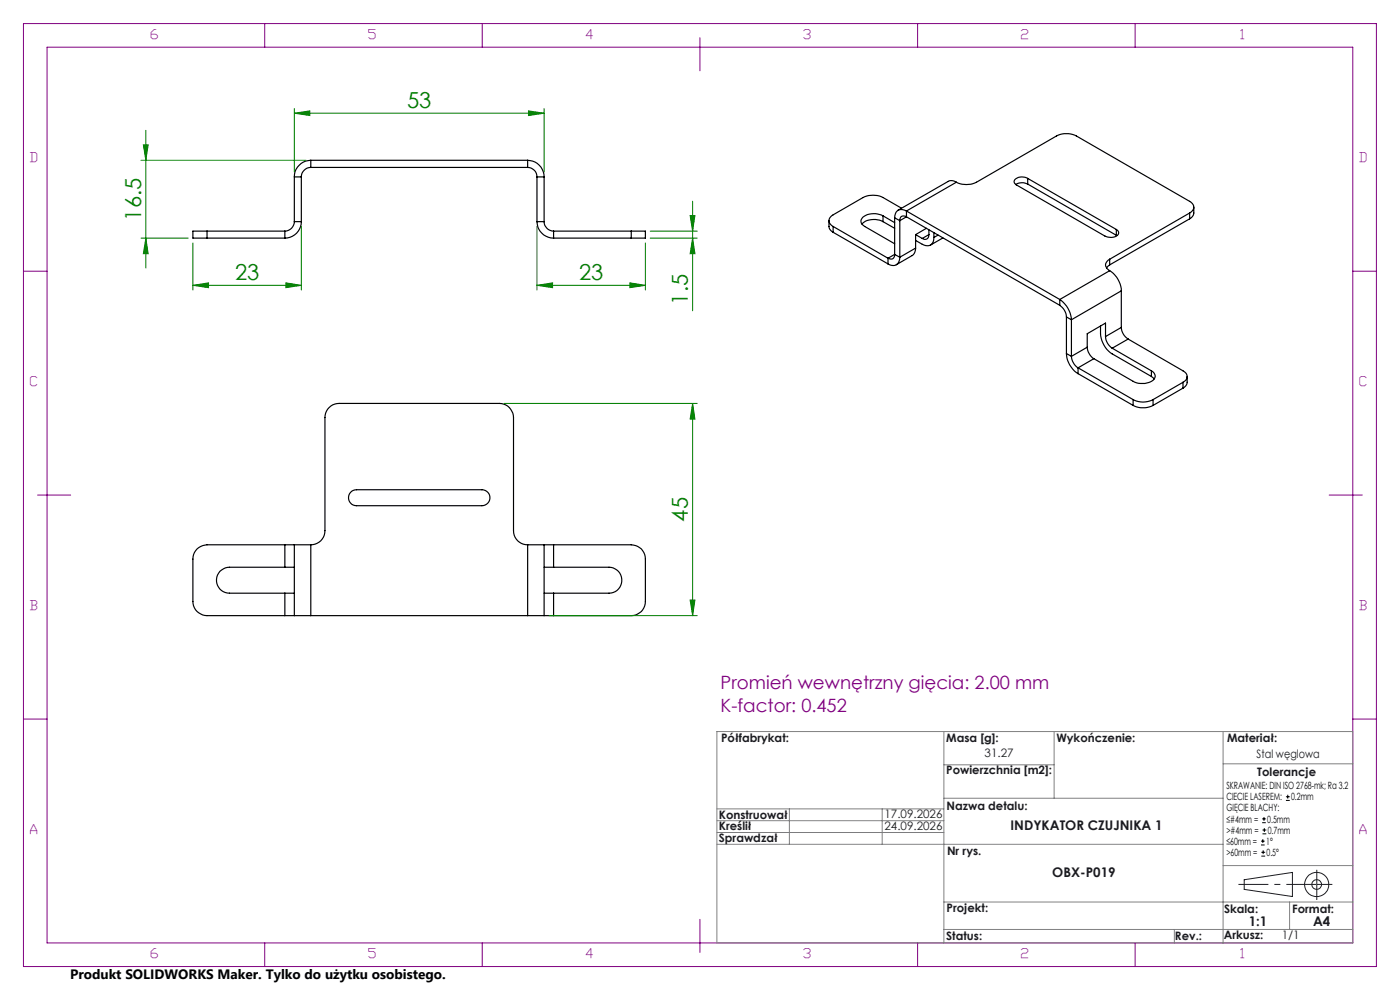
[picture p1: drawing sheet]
<svg xmlns="http://www.w3.org/2000/svg" width="297mm" height="210mm" viewBox="0 0 297 210" stroke-linecap="round" stroke-linejoin="round" font-family="sans-serif">
<g fill="none" stroke="#000" stroke-width=".25">
<path d="M62.4 37.5v9.5M62.4 37.5h1.5M63.9 37.5v9.5M65.9 34a3.6 3.6 0 0 0-3.5 3.5M65.9 35.5a2.05 2.05 0 0 0-2 2M65.9 34v1.5M65.9 34h46M65.9 35.5h46M111.9 35.5a1.99 1.99 0 0 1 2 2M111.9 34a3.6 3.6 0 0 1 3.5 3.5M111.9 34v1.5M113.9 37.5h1.5"/>
<path d="M113.9 37.5v9.5M115.4 37.5v9.5M202.9 38.7a4.9 4.9 0 0 0 4.3 0l16.9-9.9a4.8 4.8 0 0 1 4.3 0l24 13.9a1.31 1.31 0 0 1 .9 1.2 1.31 1.31 0 0 1-.9 1.3M202.9 38.7l-.4-.3a1.47 1.47 0 0 0-1.3 .1l-10.7 6.1M202.9 38.7l-10.6 6.1M218 37.8a2.07 2.07 0 0 0-2.9 .7l.1 .4 .4 .3 18.8 10.9a2.3 2.3 0 0 0 2.9-.5v-.4l-.5-.5M218 39a2.58 2.58 0 0 0-2.5 .1M218 37.8l18.8 10.9M218 37.8v1.2M218 39l18.8 10.9M43.9 49h-3v1.5h3M43.9 49v1.5"/>
<path d="M43.9 49h16.5M43.9 50.5h16.5M60.4 49v1.5M62.4 47a2.05 2.05 0 0 1-2 2M62.4 47h1.5M63.9 47a3.5 3.5 0 0 1-3.5 3.5M113.9 47a3.6 3.6 0 0 0 3.5 3.5M113.9 47h1.5M115.4 47a2.05 2.05 0 0 0 2 2M117.4 49v1.5M117.4 49h16.5M117.4 50.5h16.5"/>
<path d="M133.9 49h3v1.5h-3M133.9 49v1.5M175.9 46.8a2.14 2.14 0 0 0 .3 2l.5 .5M176.7 48l11.7 6.8M176.7 49.3l11.7 6.7M176.7 48v1.3M187.3 45.8a3.8 3.8 0 0 0-4.5 .5 1.12 1.12 0 0 0 .6 1.7l6.4 3.7M187.3 47a4 4 0 0 0-4.5 .5M187.3 45.8l2.5 1.4M187.3 45.8v1.2M187.3 47l2.5 1.4M188.4 54.8v1.2"/>
<path d="M189.8 54a.85 .85 0 0 1-.4 .9 .85 .85 0 0 1-1-.1M189.8 46.2l1.1 .6M189.8 54l1.1 .6M189.8 46.2v7.8M189.8 54l-1.4 .8M190.9 54.6a1.52 1.52 0 0 1-.8 1.6 1.52 1.52 0 0 1-1.7-.2M190.9 46.8v7.8M191.2 44.2l-3.9-2.3a4.8 4.8 0 0 0-4.2 0l-6.4 3.7a1.31 1.31 0 0 0-.8 1.2 1.31 1.31 0 0 0 .8 1.2M192.3 44.8a1.53 1.53 0 0 0-1.8-.2 1.53 1.53 0 0 0-.7 1.6M192.3 46a.85 .85 0 0 0-1-.1 .85 .85 0 0 0-.4 .9M192.3 44.8l32.5 18.7M192.3 44.8v1.2"/>
<path d="M192.3 46l32.5 18.8M192.3 46l-1.4 .8M194.2 52.6l-.1 .8-.4 .6-3.6 2.2M194.2 52.6l-3.3 2M194.2 49.8v2.8M194.2 49.8l1.5 .8M196.5 48.4l-2.3 1.4M197.1 49.8a.86 .86 0 0 1-.5 .9 .86 .86 0 0 1-.9-.1M197.1 49.8l-1.4 .8M197.1 48.7v1.1M198.1 50.4a1.51 1.51 0 0 1-.7 1.6 1.51 1.51 0 0 1-1.7-.2l-1.5-.8M198.1 49.3v1.1"/>
<path d="M199 49.9l-.9 .5M200 50.5l-2.6 1.5M235.4 57.4a5.3 5.3 0 0 1 2.5 4.3M235.4 55a1.28 1.28 0 0 0-.9 1.2 1.28 1.28 0 0 0 .9 1.2M235.4 56.2l-.7 .6M235.4 57.4l-10.6 6.1M235.4 55v1.2M236.8 48.7v1.2M236.8 49.9l.2 .1M252.4 45.2l-17 9.8M252.4 45.2v1.2M252.4 46.4l-17 9.8"/>
<path d="M253.3 43.9a2.26 2.26 0 0 1-.4 2.1l-.5 .4M224.8 63.5a5.7 5.7 0 0 1 2.5 4.3M224.8 64.8a3.2 3.2 0 0 1 1.4 2.4M224.8 63.5v1.3M226.2 75a5.3 5.3 0 0 0 2.5 4.3M226.2 67.2l1.1 .6M226.2 75l1.1 .6M226.2 67.2v7.8M227.3 75.6a3.2 3.2 0 0 0 1.4 2.4M227.3 67.8v7.8M228.7 78l11.7 6.8M228.7 78v1.3"/>
<path d="M228.7 79.3l11.7 6.7M230.6 73.7a3.2 3.2 0 0 0 1.5 2.4M230.6 73.7l-3.3 1.9M232.1 76.1l8.3 4.8a3.8 3.8 0 0 0 4.5-.5 1.12 1.12 0 0 0-.6-1.7M232.1 76.1l-3.4 1.9M233.5 69.2a6.2 6.2 0 0 0 1.3 4.9l1.1 1 8.4 4.8M234.5 71.4a3.2 3.2 0 0 0 1.4 2.5M234.5 71.4v-2.9l-3.9 2.3v2.9M235.9 73.9l8.4 4.8M237.9 69.5a3.1 3.1 0 0 0 1.4 2.4M237.9 61.7l-10.6 6.1M237.9 61.7v7.8"/>
<path d="M237.9 69.5l-3.4 1.9M239.3 71.9l11.7 6.8a1.28 1.28 0 0 1 .8 1.2 1.28 1.28 0 0 1-.8 1.2M239.3 71.9l-3.4 2M244.3 79.9l.6 .5M244.3 78.7v1.2M251.8 79.9a2.14 2.14 0 0 1-.3 2l-.5 .4M240.4 84.8a4.5 4.5 0 0 0 4.2 0M240.4 86a4.8 4.8 0 0 0 4.2 0M240.4 84.8v1.2M244.6 84.8v1.2M251 81.1l-6.4 3.7M251 81.1v1.2"/>
<path d="M251 82.3l-6.4 3.7M60.4 115.6h2M60.4 115.6h-16.5a3 3 0 0 0-3 3v9a3 3 0 0 0 3 3h16.5M60.4 115.6v4.7M62.4 115.6h3.5M62.4 115.6v15M65.9 115.6a2.95 2.95 0 0 0 3-3v-24a3 3 0 0 1 3-3h34a3 3 0 0 1 3 3v24a2.95 2.95 0 0 0 3 3M65.9 115.6v15M74.4 104.4l.5-.4 .7-.1h26.6a1.69 1.69 0 0 1 1.7 1.7 1.69 1.69 0 0 1-1.7 1.7h-26.6a1.69 1.69 0 0 1-1.5-1 1.69 1.69 0 0 1 .3-1.9zM111.9 115.6h3.5M111.9 115.6v15M115.4 115.6h2"/>
<path d="M115.4 115.6v15M117.4 115.6h16.5a2.95 2.95 0 0 1 3 3v9a2.95 2.95 0 0 1-3 3h-16.5M117.4 115.6v4.7M60.4 120.3h2M60.4 130.6h2M60.4 125.8h2M60.4 120.3h-11.7a2.75 2.75 0 0 0-2.8 2.8 2.75 2.75 0 0 0 2.8 2.7h11.7M60.4 125.8v4.8M62.4 130.6h3.5M65.9 130.6h46M111.9 130.6h3.5M115.4 120.3h2"/>
<path d="M115.4 130.6h2M115.4 125.8h2M117.4 120.3h11.8a2.75 2.75 0 0 1 2.7 2.8 2.75 2.75 0 0 1-2.7 2.7h-11.8M117.4 125.8v4.8"/>
</g>
<path d="M106.9 85.6h41M146.9 85.6l.5 3.3h-1zM146.9 85.6v45M116.4 130.6h31.5" fill="none" stroke="#008000" stroke-width=".21"/>
<g fill="none" stroke="#191924" stroke-width=".21">
<path d="M263.9 186.6l10.3-1.5v5.1l-10.3-1.5z"/>
<circle cx="279.3" cy="187.6" r="1.03"/>
<circle cx="279.3" cy="187.6" r="2.57"/>
</g>
<path d="M279.3 187.6h-16.7" fill="none" stroke="#191924" stroke-width=".21" stroke-dasharray="6.3 1.3 1.3 1.3" stroke-dashoffset="-.1" stroke-linecap="butt"/>
<path d="M279.3 187.6h3.3M279.3 187.6v3.3M279.3 187.6v-3.1" fill="none" stroke="#191924" stroke-width=".21" stroke-dasharray="6.3 1.3 1.3 1.3" stroke-linecap="butt"/>
<g fill="none" stroke="#800080" stroke-width=".21">
<path d="M5 5h287v200h-287zM10 10h277v190h-277zM56.2 5v5M102.3 5v5M148.5 8v7M194.7 5v5M240.8 5v5M5 57.5h5M287 57.5h5M8 105h7M282 105h7M5 152.5h5"/>
<path d="M287 152.5h5M148.5 195v7M56.2 200v5M102.3 200v5M194.7 200v5M240.8 200v5"/>
</g>
<g fill="none" stroke="#808080" stroke-width=".21">
<path d="M152.1 155.2h134.9v44.8h-134.9zM200.2 155.2v44.8M223.6 155.2v14.1M259.5 155.2v44.8M152.1 176.6h48.1M152.1 174.1h48.1M152.1 171.6h48.1M152.1 179.1h107.4M167.5 171.6v7.5M187.1 171.6v7.5M200.2 169.3h59.3M200.2 162.2h23.4"/>
<path d="M259.5 162h27.5M200.2 197.2h86.8M200.2 191.3h86.8M249.1 197.2v2.8M259.5 183.6h27.5M273.6 191.3v5.9"/>
</g>
<path d="M146.9 85.6l.5 3.3h-1z" fill="#008000"/>
<path d="M146.4 127.3h1l-.5 3.3z" fill="none" stroke="#008000" stroke-width=".21"/>
<path d="M146.4 127.3h1l-.5 3.3z" fill="#008000"/>
<path d="M40.9 51.5v10M63.9 48v13.5M40.9 60.5l3.3-.5v1zM40.9 60.5h23" fill="none" stroke="#008000" stroke-width=".21"/>
<path d="M40.9 60.5l3.3-.5v1z" fill="#008000"/>
<path d="M60.6 60l3.3 .5-3.3 .5z" fill="none" stroke="#008000" stroke-width=".21"/>
<path d="M60.6 60l3.3 .5-3.3 .5z" fill="#008000"/>
<path d="M113.9 48v13.5M136.9 51.5v10M113.9 60.5l3.3-.5v1zM113.9 60.5h23" fill="none" stroke="#008000" stroke-width=".21"/>
<path d="M113.9 60.5l3.3-.5v1z" fill="#008000"/>
<path d="M133.6 60l3.3 .5-3.3 .5z" fill="none" stroke="#008000" stroke-width=".21"/>
<path d="M133.6 60l3.3 .5-3.3 .5z" fill="#008000"/>
<path d="M29.9 34h35M30.9 27.6v29.3M29.9 50.5h10M30.9 50.5l.5 3.3h-1z" fill="none" stroke="#008000" stroke-width=".21"/>
<path d="M30.9 50.5l.5 3.3h-1z" fill="#008000"/>
<path d="M30.4 30.7h1l-.5 3.3z" fill="none" stroke="#008000" stroke-width=".21"/>
<path d="M30.4 30.7h1l-.5 3.3z" fill="#008000"/>
<path d="M62.4 24l3.3-.5v1zM62.4 23v13.5M62.4 24h53M115.4 23v13.5" fill="none" stroke="#008000" stroke-width=".21"/>
<path d="M62.4 24l3.3-.5v1z" fill="#008000"/>
<path d="M112.1 23.5l3.3 .5-3.3 .5z" fill="none" stroke="#008000" stroke-width=".21"/>
<path d="M112.1 23.5l3.3 .5-3.3 .5z" fill="#008000"/>
<path d="M137.9 49h10M137.9 50.5h10M146.4 45.7h1l-.5 3.3zM146.9 42.7v23.2" fill="none" stroke="#008000" stroke-width=".21"/>
<path d="M146.4 45.7h1l-.5 3.3z" fill="#008000"/>
<path d="M146.9 50.5l.5 3.3h-1z" fill="none" stroke="#008000" stroke-width=".21"/>
<path d="M146.9 50.5l.5 3.3h-1z" fill="#008000"/>
<g fill="none" stroke="#000" stroke-width=".21">
<path d="M267.5 179.2h.8M267.5 178.4h.8M267.8 174.5h.7M267.8 173.7h.7M267.8 176.9h.8M267.8 176.1h.8M267.9 178v.8M268.1 173.3v.8M268.2 175.7v.8M272.8 169.8h.8M272.8 169h.8M273.2 168.6v.8"/>
<path d="M267.6 181.6h.8M267.6 180.8h.8M268 180.4v.8"/>
</g>
<g font-size="4.7" fill="#008000">
<text x="86.4" y="23">53</text>
<text x="29.9" y="46.8" transform="rotate(-90 29.9 46.8)">16.5</text>
<text x="49.9" y="59.5">23</text>
<text x="122.9" y="59.5">23</text>
<text x="145.9" y="64.6" transform="rotate(-90 145.9 64.6)">1.5</text>
<text x="145.9" y="110.6" transform="rotate(-90 145.9 110.6)">45</text>
</g>
<g font-size="3.9" fill="#800080">
<text x="152.9" y="146.1">Promień wewnętrzny gięcia: 2.00 mm</text>
<text x="152.9" y="151">K-factor: 0.452</text>
</g>
<text font-size="2.9" x="14.9" y="207.6">Produkt SOLIDWORKS Maker. Tylko do użytku osobistego.</text>
<g font-size="2.8" fill="#800080">
<text x="32" y="8.2">6</text>
<text x="78.2" y="8.2">5</text>
<text x="124.4" y="8.2">4</text>
<text x="170.5" y="8.2">3</text>
<text x="216.7" y="8.2">2</text>
<text x="263.2" y="8.2">1</text>
<text x="6.5" y="34.4">D</text>
<text x="288.5" y="34.4">D</text>
<text x="6.5" y="81.9">C</text>
<text x="288.5" y="81.9">C</text>
<text x="6.5" y="129.4">B</text>
<text x="288.5" y="129.4">B</text>
<text x="6.5" y="176.9">A</text>
<text x="288.5" y="176.9">A</text>
<text x="32" y="203.2">6</text>
<text x="78.2" y="203.2">5</text>
<text x="124.4" y="203.2">4</text>
<text x="170.5" y="203.2">3</text>
<text x="216.7" y="203.2">2</text>
<text x="263.2" y="203.2">1</text>
</g>
<g font-size="2.8" fill="#191924">
<text x="214.4" y="176">INDYKATOR CZUJNIKA 1</text>
<text x="223.2" y="186">OBX-P019</text>
<text x="264.9" y="196.5">1:1</text>
<text x="278.6" y="196.5">A4</text>
</g>
<g font-size="2.5" fill="#191924">
<text x="153" y="157.5">Półfabrykat:</text>
<text x="200.7" y="157.5">Masa [g]:</text>
<text x="208.9" y="160.6">31.27</text>
<text x="224.1" y="157.5">Wykończenie:</text>
<text x="260.3" y="157.5">Materiał:</text>
<text x="266.6" y="160.8">Stal węglowa</text>
<text x="200.7" y="164.3">Powierzchnia [m2]:</text>
<text x="266.7" y="164.5">Tolerancje</text>
<text x="152.5" y="173.6">Konstruował</text>
<text x="187.6" y="173.5">17.09.2026</text>
<text x="200.8" y="171.9">Nazwa detalu:</text>
<text x="152.5" y="176">Kreślił</text>
<text x="152.5" y="178.5">Sprawdzał</text>
<text x="187.6" y="176">24.09.2026</text>
<text x="200.9" y="181.3">Nr rys.</text>
<text x="200.8" y="193.5">Projekt:</text>
<text x="259.7" y="193.6">Skala:</text>
<text x="274.1" y="193.6">Format:</text>
<text x="200.7" y="199.3">Status:</text>
<text x="249.3" y="199.3">Rev.:</text>
<text x="259.6" y="199.2">Arkusz:</text>
<text x="271.9" y="199.2">1/1</text>
</g>
<g font-size="2.1">
<text x="260.2" y="167.4">SKRAWANIE: DIN ISO 2768-mk; Ra 3.2</text>
<text x="260.2" y="172.1">GIĘCIE BLACHY:</text>
<text x="260.2" y="169.8">CIECIE LASEREM:</text>
<text x="273.9" y="169.8">0.2mm</text>
<text x="260.2" y="174.5">≤#4mm =</text>
<text x="260.2" y="176.9">&gt;#4mm =</text>
<text x="260.2" y="179.2">≤60mm =</text>
<text x="268.6" y="179.2">1°</text>
<text x="268.9" y="174.5">0.5mm</text>
<text x="268.9" y="176.9">0.7mm</text>
<text x="260.2" y="181.6">&gt;60mm =</text>
<text x="268.7" y="181.6">0.5°</text>
</g>
</svg>
